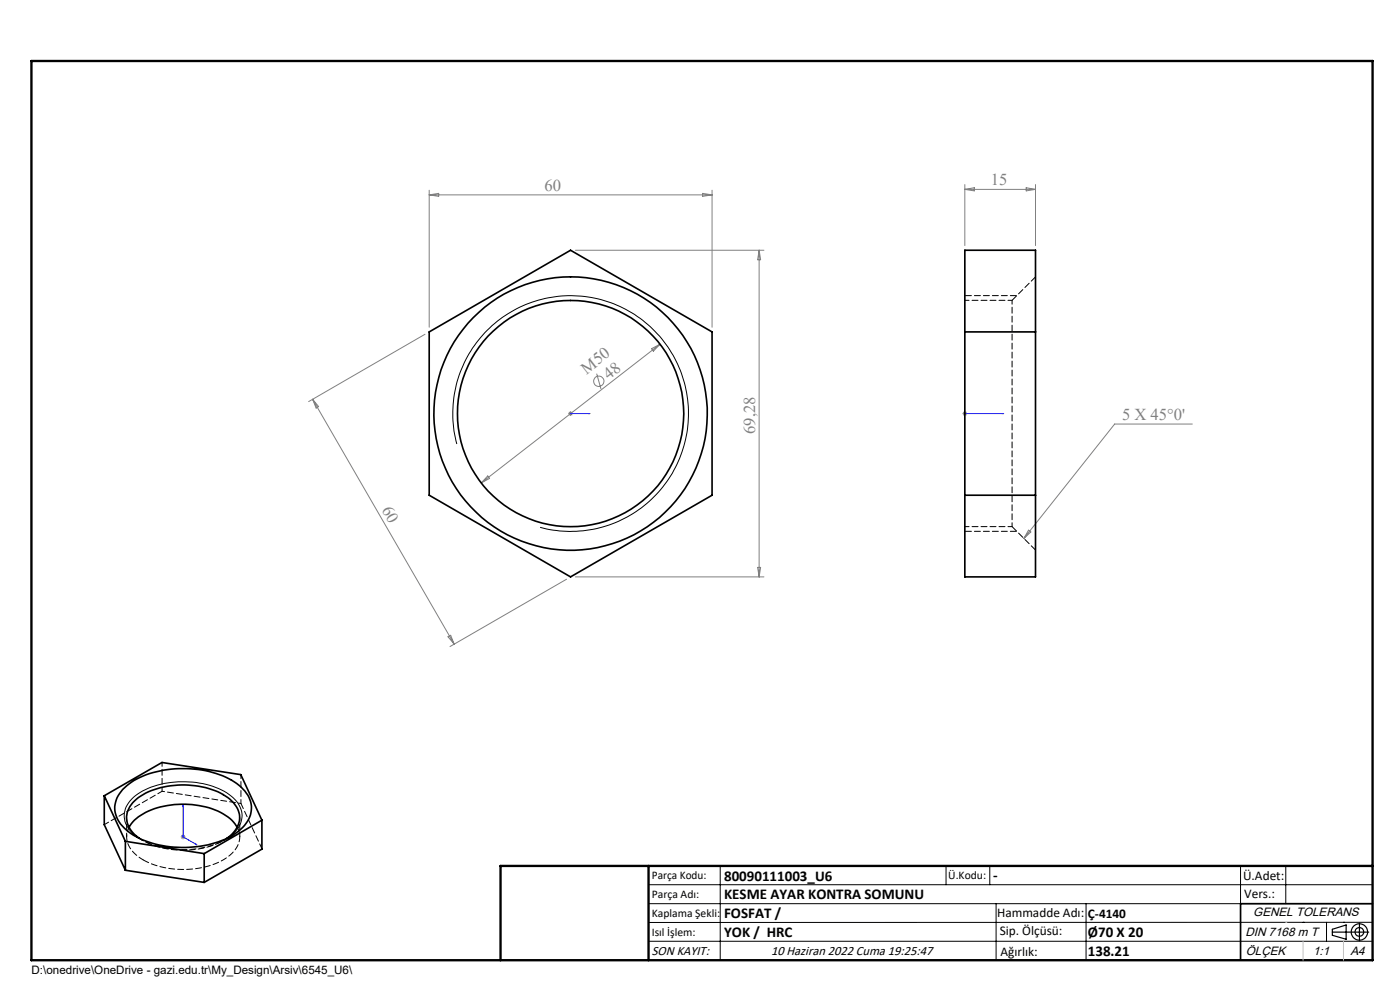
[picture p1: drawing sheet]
<svg xmlns="http://www.w3.org/2000/svg" width="297mm" height="210mm" viewBox="0 0 297 210" stroke-linecap="round" stroke-linejoin="round" font-family="sans-serif">
<g fill="none" stroke="#808080" stroke-width=".21">
<path d="M204.7 39.1v13M217.7 39.8l2 .4-2 .3zM219.7 39.1v13M91.1 40.3v29.1M91.1 41.3h60M91.1 41.3l2-.3v.7zM122.1 53.1h40M149 41l2.1 .3-2.1 .4zM151.1 40.3v29.1M161 53.1v69.3M161 53.1l.4 2h-.7zM204.7 40.2h15"/>
<path d="M204.7 40.2l2-.4v.7zM90.2 70.9l-24.7 14.3M126.6 79.3l.9 3.2M138.2 74l1.8-1-1.4 1.5zM140 73l-37.9 29.4M66.3 84.7l30 51.9M66.3 84.7l1.3 1.5-.5 .4zM120.5 87.7h1.1M120.7 87.4l.7 .7M121 87.2v1M121.4 87.4l-.7 .7M204.2 87.7h1"/>
<path d="M204.3 87.4l.7 .7M204.7 87.2v1M205 87.4l-.7 .7M252.9 89.9h-16.4l-19.3 24.3M103.5 101l.4 .5-1.8 .9zM218.2 112.5l.5 .3-1.5 1.4zM95 135.1l.6-.3 .7 1.8zM120.2 122.9l-24.7 14.3M122.1 122.4h40M160.7 120.4h.7l-.4 2zM38.3 177.5h1M38.5 177.2l.7 .7"/>
<path d="M38.8 177v1M39.2 177.2l-.7 .7"/>
<circle cx="127" cy="80.9" r="1.09"/>
</g>
<g fill="none" stroke="#000" stroke-width=".21">
<path d="M96.9 94.2a25 25 0 0 1 22-31.4 25 25 0 0 1 27 27.1 25 25 0 0 1-31.3 22M48.3 177.7a5.4 5.4 0 0 0 2.8-6 9.1 9.1 0 0 0-6-4.9 19.6 19.6 0 0 0-15.9 1.6 5.2 5.2 0 0 0-2.6 6.2 7.3 7.3 0 0 0 2.8 3.1M137.6 187.7h153.6M137.6 191.7h153.6M137.6 199.7h153.6M152.8 183.7v20M200.7 183.7v4M210 183.7v4M211.3 191.7v12M230.4 191.7v12M263.2 183.7v20M272.8 183.7v8"/>
<path d="M276.4 195.6h.1M281.4 195.6v4.1M285 195.6h.1M291.2 195.6l-153.6 .1"/>
</g>
<path d="M47.1 178.4a19.4 19.4 0 0 1-17.7-.7" fill="none" stroke="#000" stroke-width=".21" stroke-dasharray="1.3 .6" stroke-dashoffset="-.1" stroke-linecap="butt"/>
<path d="M48.4 177.7l-.7 .4" fill="none" stroke="#000" stroke-width=".21" stroke-dasharray="1.3 .6" stroke-dashoffset=".4" stroke-linecap="butt"/>
<g fill="none" stroke="#000" stroke-width=".25">
<path d="M282.6 197.7h7.8M282.6 197.1l3-.9v3l-3-.8zM288.4 195.8v3.8M106.2 203.7h185"/>
<circle cx="288.4" cy="197.7" r="1.74"/>
<circle cx="288.4" cy="197.7" r=".93"/>
</g>
<path d="M120.9 87.7h.2zM121 87.7h.1M121 87.7h4.2M125.2 87.7h-.5h.5M204.6 87.7h.2zM204.7 87.7h.1M204.7 87.7h8.2M212.9 87.7h-.4h.4M38.8 170.8v6.7l3 1.7M38.8 170.8l.1 .4-.1-.1zM41.5 179l.3 .2-.3-.1z" fill="none" stroke="#00f" stroke-width=".21"/>
<path d="M215.7 62.7h-11M204.7 112.7h11" fill="none" stroke="#000" stroke-width=".21" stroke-dasharray="1.3 .6" stroke-dashoffset="-.1"/>
<path d="M47.7 178.1l-.6 .3" fill="none" stroke="#000" stroke-width=".21" stroke-dasharray="1.3 .6"/>
<path d="M291.2 191.7h-28v12" fill="none" stroke="#000" stroke-width=".35"/>
<path d="M6.7 12.9h284.5v190.8h-284.5zM137.6 183.7v20M291.2 183.7h-185v20" fill="none" stroke="#000" stroke-width=".5"/>
<path d="M276.4 199.7v4M285 199.7v4" fill="none" stroke="#c0c0c0" stroke-width=".21"/>
<path d="M272.8 195.6h.1" fill="none" stroke="#c0c0c0" stroke-width=".25"/>
<g fill="#00f">
<path d="M124.7 87.7h.5zM120.9 87.7h.2z"/>
<path d="M41.5 179l.3 .2-.3-.1zM38.8 170.8l.1 .4-.1-.1z"/>
<path d="M204.6 87.7h.2zM212.5 87.7h.4z"/>
</g>
<g fill="none" stroke="#000" stroke-width=".35">
<path d="M204.7 53.1h15v69.3h-15zM91.1 70.4l29.9-17.3 30.1 17.3v34.6l-30.1 17.4-29.9-17.4zM204.7 70.4h15M204.7 105h15M22.1 168.8l4.5 9.7M22.1 168.8l12.3-7.1 16.7 2.6 4.5 9.7M22.1 168.8v6.1l4.5 9.7M26 167.5a16.9 16.9 0 0 1 11.1-4.4 20.2 20.2 0 0 1 13.6 3.5 5.8 5.8 0 0 1 2.3 6.7 10.8 10.8 0 0 1-7.4 5.5 22.8 22.8 0 0 1-17.3-1.6 7 7 0 0 1-4-6.1 6 6 0 0 1 1.7-3.6zM26.6 178.5l16.7 2.6M26.6 178.5v6.1M27.4 175.5a10.5 10.5 0 0 1 7.4-4.5 18 18 0 0 1 13.5 2.3l1.2 1.1 .8 1.1M29.6 177.8a4.9 4.9 0 0 1-2-6.7 11.6 11.6 0 0 1 7.9-4.3 17.9 17.9 0 0 1 12.8 2.4 4.9 4.9 0 0 1 2.1 6.2l-1.2 1.6-1.1 .8"/>
<path d="M55.6 174l-12.3 7.1M55.6 174v6.1l-12.3 7.1M26.6 184.6l16.7 2.6M43.3 181.1v6.1"/>
<circle cx="121" cy="87.7" r="29"/>
<circle cx="121" cy="87.7" r="24"/>
</g>
<path d="M214.7 63.7v48M214.7 63.7h-10M204.7 111.7h10M29.6 177.8a18.2 18.2 0 0 0 18.6 0M34.4 161.7v6.1M51.1 164.3v6.1" fill="none" stroke="#000" stroke-width=".21" stroke-dasharray="1.3 .6" stroke-dashoffset=".4"/>
<path d="M219.7 58.7l-5 5M214.7 111.7l5 5M30.4 182.4a18.6 18.6 0 0 0 17.5-.3 5.1 5.1 0 0 0 2.7-6.1l-.3-.5" fill="none" stroke="#000" stroke-width=".21" stroke-dasharray="1.3 .6"/>
<path d="M27.4 175.5a4.6 4.6 0 0 0 1.5 5.9l1.5 1M34.4 167.8l-12.3 7.1" fill="none" stroke="#000" stroke-width=".21" stroke-dasharray="1.3 .6" stroke-dashoffset=".2"/>
<path d="M55.6 180.1l-4.5-9.7" fill="none" stroke="#000" stroke-width=".21" stroke-dasharray="1.3 .6" stroke-dashoffset=".1"/>
<path d="M51.1 170.4l-16.7-2.6" fill="none" stroke="#000" stroke-width=".21" stroke-dasharray="1.3 .6" stroke-dashoffset=".7"/>
<path d="M28.6 177.3l1.8 1M47.4 178.3l1.7-1" fill="none" stroke="#000" stroke-width=".21" stroke-dasharray="1.3 .6" stroke-dashoffset=".6"/>
<path d="M26.9 173.4v4.1M50.9 177.5v-4.1" fill="none" stroke="#000" stroke-width=".21" stroke-dasharray="1.3 .6" stroke-dashoffset=".5"/>
<g font-size="3.5" fill="#808080">
<text x="115.5" y="40.5">60</text>
<text x="210.2" y="39.3">15</text>
<text x="124.4" y="79.4" transform="rotate(-38 124.4 79.4)">M50</text>
<text x="129.2" y="80.6" transform="rotate(-38 129.2 80.6)">48</text>
<text x="238.1" y="89.1">5 X 45°0'</text>
<text x="160.2" y="92" transform="rotate(-90 160.2 92)">69,28</text>
<text x="80.9" y="108.2" transform="rotate(60 80.9 108.2)">60</text>
</g>
<g font-size="3.2">
<text x="153.6" y="186.8">80090111003_U6</text>
<text x="153.6" y="190.8">KESME AYAR KONTRA SOMUNU</text>
<text x="210.7" y="186.6">-</text>
<text x="153.6" y="194.8">FOSFAT /</text>
<text x="153.6" y="198.8">YOK / HRC</text>
<text x="230.8" y="198.7">Ø70 X 20</text>
<text x="230.8" y="202.8">138.21</text>
</g>
<g font-size="2.8">
<text x="263.7" y="186.7">Ü.Adet:</text>
<text x="263.9" y="190.5">Vers.:</text>
<text x="211.5" y="194.5">Hammadde Adı:</text>
<text x="230.8" y="194.7">Ç-4140</text>
<text x="138.3" y="202.6">SON KAYIT:</text>
<text x="163.6" y="202.6">10 Haziran 2022 Cuma 19:25:47</text>
<text x="212.1" y="198.4">Sip. Ölçüsü:</text>
<text x="212.2" y="202.7">Ağırlık:</text>
</g>
<g font-size="2.6">
<text x="265.9" y="194.4">GENEL TOLERANS</text>
<text x="264.2" y="198.5">DIN 7168 m T</text>
<text x="264.3" y="202.6">ÖLÇEK</text>
<text x="278.5" y="202.6">1:1</text>
<text x="286.5" y="202.6">A4</text>
</g>
<g font-size="2.5">
<text x="138.3" y="186.4">Parça Kodu:</text>
<text x="138.3" y="190.5">Parça Adı:</text>
<text x="201.2" y="186.5">Ü.Kodu:</text>
<text x="138.3" y="194.5">Kaplama Şekli:</text>
<text x="138.3" y="198.6">Isıl İşlem:</text>
<text x="6.7" y="206.7">D:\onedrive\OneDrive - gazi.edu.tr\My_Design\Arsiv\6545_U6\</text>
</g>
</svg>
